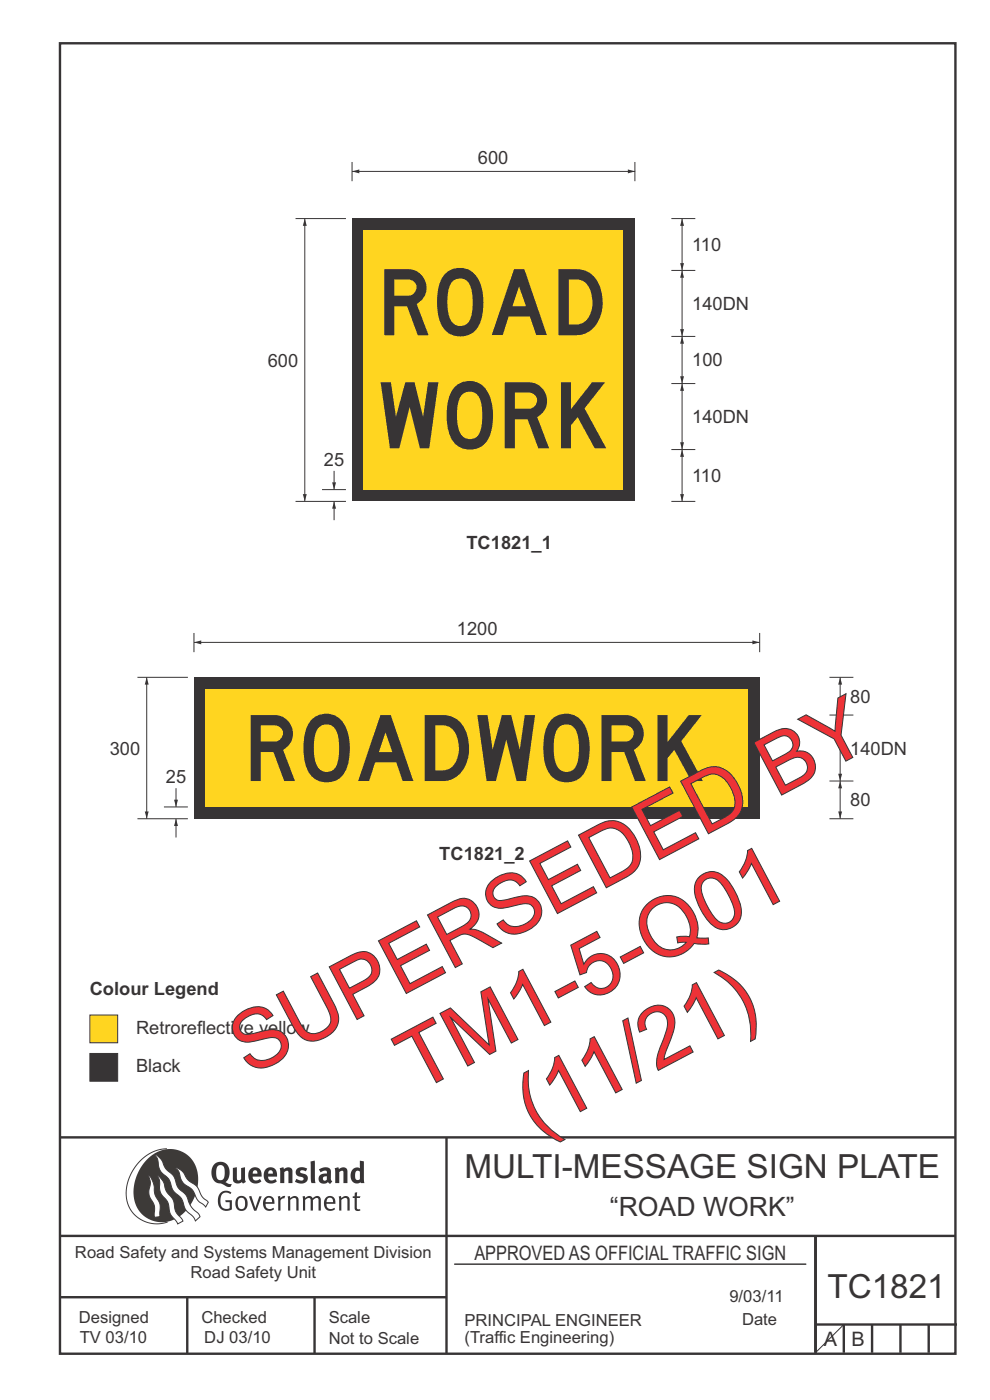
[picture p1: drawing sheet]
<svg xmlns="http://www.w3.org/2000/svg" width="210mm" height="297mm" viewBox="0 0 210 297" stroke-linecap="round" stroke-linejoin="round" font-family="sans-serif">
<path d="M12.7 9.2h190v278h-190zM12.7 241.3h190M94.7 241.4v45.8M12.7 275.2h82M39.7 275.2v12M66.7 275.2v12M173 262.1v24.9M173 281h30M179 281v6M185 281v6M191 281v6M197 281v6" fill="none" stroke="#373435" stroke-width=".51"/>
<path d="M19.1 215.3h5.9v5.9h-5.9z" fill-rule="evenodd" fill="#ffd520" stroke="#373435" stroke-width=".21"/>
<path d="M19.1 223.5h5.9v5.9h-5.9z" fill-rule="evenodd" fill="#373435" stroke="#373435" stroke-width=".21"/>
<path d="M12.7 262.2h190.1" fill="none" stroke="#373435" stroke-width=".51"/>
<path d="M96.4 268.2h74.6" fill="none" stroke="#373435" stroke-width=".21"/>
<path d="M35.4 243.7a9.5 9.5 0 0 0-8.6 10.4 6.5 6.5 0 0 0 8.8 5.1" fill="none" stroke="#3d3a38" stroke-width=".21"/>
<path d="M31.3 245.9a6.1 6.1 0 0 1 7.3-1.6 6.1 6.1 0 0 1 3.4 6.6 8.8 8.8 0 0 1-7.2 8.4 6.1 6.1 0 0 1-6.4-7.5 10.5 10.5 0 0 1 2.9-5.9z" fill-rule="evenodd" fill="#3d3a38"/>
<g fill="#fefefe" stroke="#3d3a38" stroke-width=".21">
<path d="M31.6 249.4l.3 .3 .6 1.2 .4 2.5 1 2 .1 2.7-1.2 .2-.1-2.5-.9-1.8-.2-.7 .3-2.4z" fill-rule="evenodd"/>
<path d="M37.1 247.7l.6 .1 .9 .6 1.3 1.9 1.9 1.5 1.1 2.1 1.3 1.2-.6 1-1.6-1.5-1.2-2.2-2-1.5-.5-.9-.4-1.5z" fill-rule="evenodd"/>
<path d="M32.8 244.9l.4 .1 .9 .8 1 2.1 1.7 1.5 .9 2.5 1.7 1.6 1.2 2.5 1.6 1.6 .2 .5-1 .9-.4-.9-1.6-1.5-1-2.4-1.7-1.7-.9-2.4-1.8-1.7-.3-.9-.3-1.6z" fill-rule="evenodd"/>
<path d="M33.4 249.4l.5 .3 .7 1 .7 2 1.5 1.9 .5 2.5 1.4 1.8 .1 .1-1.1 .7-1.6-2.2-.6-2.5-1.4-1.9-.3-1v-1.6z" fill-rule="evenodd"/>
</g>
<g fill="#373435">
<path d="M46.8 253.1l.5-.4 .6-.1 .7 .1 .5 .3-.2 .3-.9-.3-.8 .2-.3 .7-.1 1.1 .1 .6 .3 .5 .5 .3 .6 .1 .4-.2v-1.3h-.8l-.1-.4h1.4v2l-.7 .2-.8 .1-.6-.2-.5-.5-.3-.8-.1-.9 .2-.8z" fill-rule="evenodd"/>
<path d="M50.7 254.3l.7-.2 .5 .5 .1 1.2-.2 .4-.3 .3h-.5l-.4-.4-.2-1.1zM50.4 254l-.5 1.1 .2 1.2 .8 .6 1-.2 .4-.4 .2-.5v-.8l-.2-.7-.3-.4-.5-.2h-.6z" fill-rule="evenodd"/>
<path d="M52.8 253.8l.5-.1 .9 2.6 .8-2.5h.5l-1.1 3h-.5z" fill-rule="evenodd"/>
<path d="M56.6 254.2l.4-.1 .4 .1 .2 .3 .1 .5h-1.4zM56.2 254l-.4 1v.7l.3 .6 .3 .4 .6 .2 1-.3 .2-.1-.2-.3-.6 .3-.7-.2-.3-.2-.1-.6v-.1h1.9l-.2-1.2-.8-.5-.5 .1z" fill-rule="evenodd"/>
<path d="M58.9 253.8l.5-.1 .1 .5 .4-.4 .6-.1-.2 .5-.4 .1-.4 .3v2.2h-.5z" fill-rule="evenodd"/>
<path d="M61 253.8h.5a.24 .24 0 0 0 .1 .3 .24 .24 0 0 0 .3-.2l.8-.2 .6 .5v2.6h-.4l-.1-2.3-.1-.3-.3-.1-.8 .5v2.2h-.5z" fill-rule="evenodd"/>
<path d="M64.2 253.8h.4a.23 .23 0 0 0 .2 .3 .23 .23 0 0 0 .3-.2l.5-.2 .5 .2a.23 .23 0 0 0 .3 .2 .23 .23 0 0 0 .2-.1l.8-.3 .6 .4 .1 2.7h-.5v-2.3l-.1-.3-.3-.1-.8 .5v2.2h-.5v-2.3l-.1-.3h-.3l-.8 .4v2.2h-.4z" fill-rule="evenodd"/>
<path d="M69.5 254.2l.5-.1 .4 .1 .2 .8h-1.3zM69.2 254l-.5 1 .1 .7 .2 .6 .4 .4 .4 .2 1.1-.3 .2-.1-.2-.3-.6 .3-.7-.2-.3-.3v-.6h1.9l-.2-1.2-.4-.3-.5-.2-.5 .1z" fill-rule="evenodd"/>
<path d="M71.8 253.8h.5a.24 .24 0 0 0 .1 .3 .24 .24 0 0 0 .4-.2l.7-.2 .6 .5 .1 2.6h-.5v-2.3l-.1-.3-.4-.1-.8 .5v2.2h-.5z" fill-rule="evenodd"/>
<path d="M75.3 253l.5-.1-.1 .9h.8l-.2 .3h-.6v2.2l.2 .2h.5v.3l-.2 .1-.6-.1-.4-.3v-2.4h-.4v-.3h.4z" fill-rule="evenodd"/>
<path d="M46.2 247.4l.4-.2h.4l.6 .6v1.8l-.2 .5-.4 .2h-.7l-.3-.5-.1-1.6zM45.5 246.9l-.4 .7-.2 .8v1l.3 .9 .7 .6 1 .2 1.6 .7 .4-.1 .3-.5h-.6l-.8-.4 .7-.9 .2-1.5a1.91 1.91 0 0 0-1.1-1.8 1.91 1.91 0 0 0-2.1 .3z" fill-rule="evenodd"/>
<path d="M49.4 247.8l.8-.2 .1 2.5 .1 .2 .3 .1 .4-.3v-2.3l.9-.2v2.6l.2 .5-.7 .3a.39 .39 0 0 0-.7 0h-.8l-.5-.4z" fill-rule="evenodd"/>
<path d="M53.8 248.4l.3-.1h.3l.2 .7h-1zM53.1 248l-.3 .5-.1 .8v.7l.4 .6 .5 .4 .6 .1 .7-.1 .6-.4-.4-.5-.4 .3h-.5l-.4-.1-.2-.4v-.3h1.9l-.1-1-.3-.6-1-.4-.5 .1z" fill-rule="evenodd"/>
<path d="M57.1 248.4l.2-.1h.4l.2 .7h-1zM56.4 248l-.4 .6-.1 .8 .1 .7 .4 .5 .5 .4 .6 .1 .6-.1 .6-.4-.3-.5-.6 .3h-.5l-.4-.6v-.2h1.9l-.1-1-.3-.6-.5-.3-.5-.1-.5 .1z" fill-rule="evenodd"/>
<path d="M59.3 247.8l.8-.2 .1 .4 1-.4 .7 .3 .1 .5v2.6h-.8v-2.3l-.3-.3-.6 .3v2.3h-.9z" fill-rule="evenodd"/>
<path d="M63 248l.9-.4 1.3 .3-.3 .6-.9-.2-.3 .2 .1 .3 1 .3 .4 .4v.8l-.4 .6-1.1 .2-1.1-.4 .3-.6 1 .4 .3-.1 .2-.3-.2-.3-.9-.3-.4-.3-.2-.6z" fill-rule="evenodd"/>
<path d="M68.6 249.7l.7-.2v.8l-.3 .2-.3-.1-.2-.3zM67.6 248.1l.4 .6 .8-.4 .5 .2a.35 .35 0 0 1 0 .5 .35 .35 0 0 1-.5 0l-1 .4-.2 .9 .2 .4 .3 .3h1.1a.49 .49 0 0 1 .8 .2l.5-.6-.3-.4v-1.7l-.2-.5-.4-.3-.6-.1z" fill-rule="evenodd"/>
<path d="M71 247.8l.8-.2 .1 .4 .9-.4 .7 .3 .2 .5v2.6h-.8l-.1-2.3-.2-.3-.6 .3v2.3h-.9z" fill-rule="evenodd"/>
<path d="M75.6 248.5l.3-.1 .4 .2v1.5l-.3 .2h-.4l-.2-.4-.1-.9zM76.3 246.2v1.3a.19 .19 0 0 1 0 .3 .19 .19 0 0 1-.3-.1l-.8 .1-.6 .5-.2 .9 .1 1 .3 .5 .6 .3h.6l.5-.2v.2h.8l-.1-4.6z" fill-rule="evenodd"/>
<path d="M65.9 246.4l.9-.2 .1 4.8h-.8l-.1-.3z" fill-rule="evenodd"/>
</g>
<path d="M144.7 95.4v11" fill="none" stroke="#373435" stroke-width=".21"/>
<g fill="#373435">
<path d="M144.3 104.8h.8l-.4 1.6z"/>
<path d="M144.7 95.4l.4 1.5h-.8z"/>
</g>
<path d="M74.7 36.4h60" fill="none" stroke="#373435" stroke-width=".21"/>
<g fill="#373435">
<path d="M133.2 35.9l1.5 .5-1.5 .4z"/>
<path d="M74.7 36.4l1.5-.5v.9z"/>
<path d="M74.7 46.4h60v60h-60z" fill-rule="evenodd"/>
</g>
<path d="M77.2 48.9h55v55h-55z" fill-rule="evenodd" fill="#ffd520"/>
<path d="M74.7 34.4v4M134.7 34.4v4M142.4 95.4h5.1M144.7 81.4v14M142.4 106.4h5.1" fill="none" stroke="#373435" stroke-width=".21"/>
<g fill="#373435">
<path d="M144.3 93.8h.8l-.4 1.6z"/>
<path d="M144.7 81.4l.4 1.5h-.8z"/>
</g>
<path d="M144.7 57.4v14" fill="none" stroke="#373435" stroke-width=".21"/>
<g fill="#373435">
<path d="M144.3 69.8h.8l-.4 1.6z"/>
<path d="M144.7 57.4l.4 1.5h-.8z"/>
</g>
<path d="M144.7 71.4v10M142.4 81.4h5.1" fill="none" stroke="#373435" stroke-width=".21"/>
<g fill="#373435">
<path d="M144.3 79.8h.8l-.4 1.6z"/>
<path d="M144.7 71.4l.4 1.5h-.8z"/>
</g>
<path d="M142.4 57.4h5.1M144.7 46.4v11M142.4 71.4h5.1" fill="none" stroke="#373435" stroke-width=".21"/>
<g fill="#373435">
<path d="M144.3 55.8h.8l-.4 1.6z"/>
<path d="M144.7 46.4l.4 1.5h-.8z"/>
</g>
<path d="M142.4 46.4h5.1M70.9 99.9v4" fill="none" stroke="#373435" stroke-width=".21"/>
<path d="M70.5 102.3h.8l-.4 1.6z" fill="#373435"/>
<path d="M70.9 106.4v3.9" fill="none" stroke="#373435" stroke-width=".21"/>
<path d="M70.9 106.4l.4 1.5h-.8z" fill="#373435"/>
<path d="M62.7 46.4h10.7M64.7 46.4v60M62.7 106.4h10.7M68.3 103.9h5.1" fill="none" stroke="#373435" stroke-width=".21"/>
<g fill="#373435">
<path d="M64.2 104.8h.9l-.4 1.6z"/>
<path d="M64.7 46.4l.4 1.5h-.9z"/>
</g>
<path d="M178.2 165.7v8M179 281l-6 6" fill="none" stroke="#373435" stroke-width=".21"/>
<g fill="#373435">
<path d="M177.8 172.1h.8l-.4 1.6z"/>
<path d="M178.2 165.7l.4 1.5h-.8z"/>
</g>
<path d="M41.1 136.3h120" fill="none" stroke="#373435" stroke-width=".21"/>
<g fill="#373435">
<path d="M159.6 135.9l1.5 .4-1.5 .4z"/>
<path d="M41.1 136.3l1.6-.4v.8z"/>
<path d="M41.1 143.7h120v30h-120z" fill-rule="evenodd"/>
</g>
<path d="M43.6 146.2h115v25h-115z" fill-rule="evenodd" fill="#ffd520"/>
<path d="M41.1 134.3v4.1M161.1 134.3v4.1M178.2 151.7v14M175.9 173.7h5.1M175.9 165.7h5.1" fill="none" stroke="#373435" stroke-width=".21"/>
<g fill="#373435">
<path d="M177.8 164.1h.8l-.4 1.6z"/>
<path d="M178.2 151.7l.4 1.5h-.8z"/>
</g>
<path d="M175.9 143.7h5.1M178.2 143.7v8" fill="none" stroke="#373435" stroke-width=".21"/>
<g fill="#373435">
<path d="M177.8 150.1h.8l-.4 1.6z"/>
<path d="M178.2 143.7l.4 1.5h-.8z"/>
</g>
<path d="M37.3 167.2v4" fill="none" stroke="#373435" stroke-width=".21"/>
<path d="M36.9 169.7h.9l-.5 1.5z" fill="#373435"/>
<path d="M37.3 173.7v4" fill="none" stroke="#373435" stroke-width=".21"/>
<path d="M37.3 173.7l.5 1.5h-.9z" fill="#373435"/>
<path d="M29.2 143.7h10.7M31.1 143.7v30M29.2 173.7h10.7M34.8 171.2h5.1" fill="none" stroke="#373435" stroke-width=".21"/>
<g fill="#373435">
<path d="M30.7 172.1h.8l-.4 1.6z"/>
<path d="M31.1 143.7l.4 1.5h-.8z"/>
</g>
<path d="M175.9 151.7h5.1" fill="none" stroke="#373435" stroke-width=".21"/>
<g font-size="17.6" fill="#ed3237">
<text x="52.9" y="228.4" transform="rotate(-28 52.9 228.4)">SUPERSEDED BY</text>
<text x="88.5" y="231.8" transform="rotate(-28 88.5 231.8)">TM1-5-Q01</text>
<text x="113.5" y="240.9" transform="rotate(-28 113.5 240.9)">(11/21)</text>
</g>
<g font-size="14" fill="#373435">
<text x="81.5" y="71.1">ROAD</text>
<text x="80.7" y="95.1">WORK</text>
<text x="53.2" y="165.7">ROADWORK</text>
</g>
<g font-size="7.1" fill="#373435">
<text x="98.5" y="249.9">MULTI-MESSAGE SIGN PLATE</text>
<text x="175.5" y="275.3">TC1821</text>
</g>
<text font-size="5.6" fill="#373435" x="129.4" y="258">“ROAD WORK”</text>
<g font-size="4.2" fill="#373435">
<text x="100.6" y="267.2">APPROVED AS OFFICIAL TRAFFIC SIGN</text>
<text x="174.7" y="285.6">A</text>
<text x="180.6" y="285.6">B</text>
</g>
<g font-size="3.9" fill="#373435">
<text x="101.4" y="34.9">600</text>
<text x="146.8" y="53.2">110</text>
<text x="146.8" y="65.8">140DN</text>
<text x="56.8" y="77.8">600</text>
<text x="146.8" y="77.7">100</text>
<text x="146.8" y="89.8">140DN</text>
<text x="68.7" y="98.9">25</text>
<text x="146.8" y="102.2">110</text>
<text x="98.9" y="116.4">TC1821_1</text>
<text x="96.9" y="134.8">1200</text>
<text x="180.4" y="149.1">80</text>
<text x="23.3" y="160.1">300</text>
<text x="180.4" y="160.1">140DN</text>
<text x="35.2" y="166.2">25</text>
<text x="180.4" y="171.1">80</text>
<text x="93.2" y="182.4">TC1821_2</text>
<text x="19" y="211">Colour Legend</text>
<text x="28.9" y="219.3">Retroreflective yellow</text>
<text x="28.9" y="227.5">Black</text>
</g>
<g font-size="3.5" fill="#373435">
<text x="15.9" y="266.8">Road Safety and Systems Management Division</text>
<text x="40.4" y="271.1">Road Safety Unit</text>
<text x="16.7" y="280.6">Designed</text>
<text x="42.7" y="280.6">Checked</text>
<text x="69.7" y="280.6">Scale</text>
<text x="98.5" y="281.3">PRINCIPAL ENGINEER</text>
<text x="154.7" y="276.2">9/03/11</text>
<text x="157.4" y="281.2">Date</text>
<text x="16.9" y="284.8">TV 03/10</text>
<text x="43.3" y="284.9">DJ 03/10</text>
<text x="69.7" y="285.2">Not to Scale</text>
<text x="98.5" y="284.8">(Traffic Engineering)</text>
</g>
</svg>
